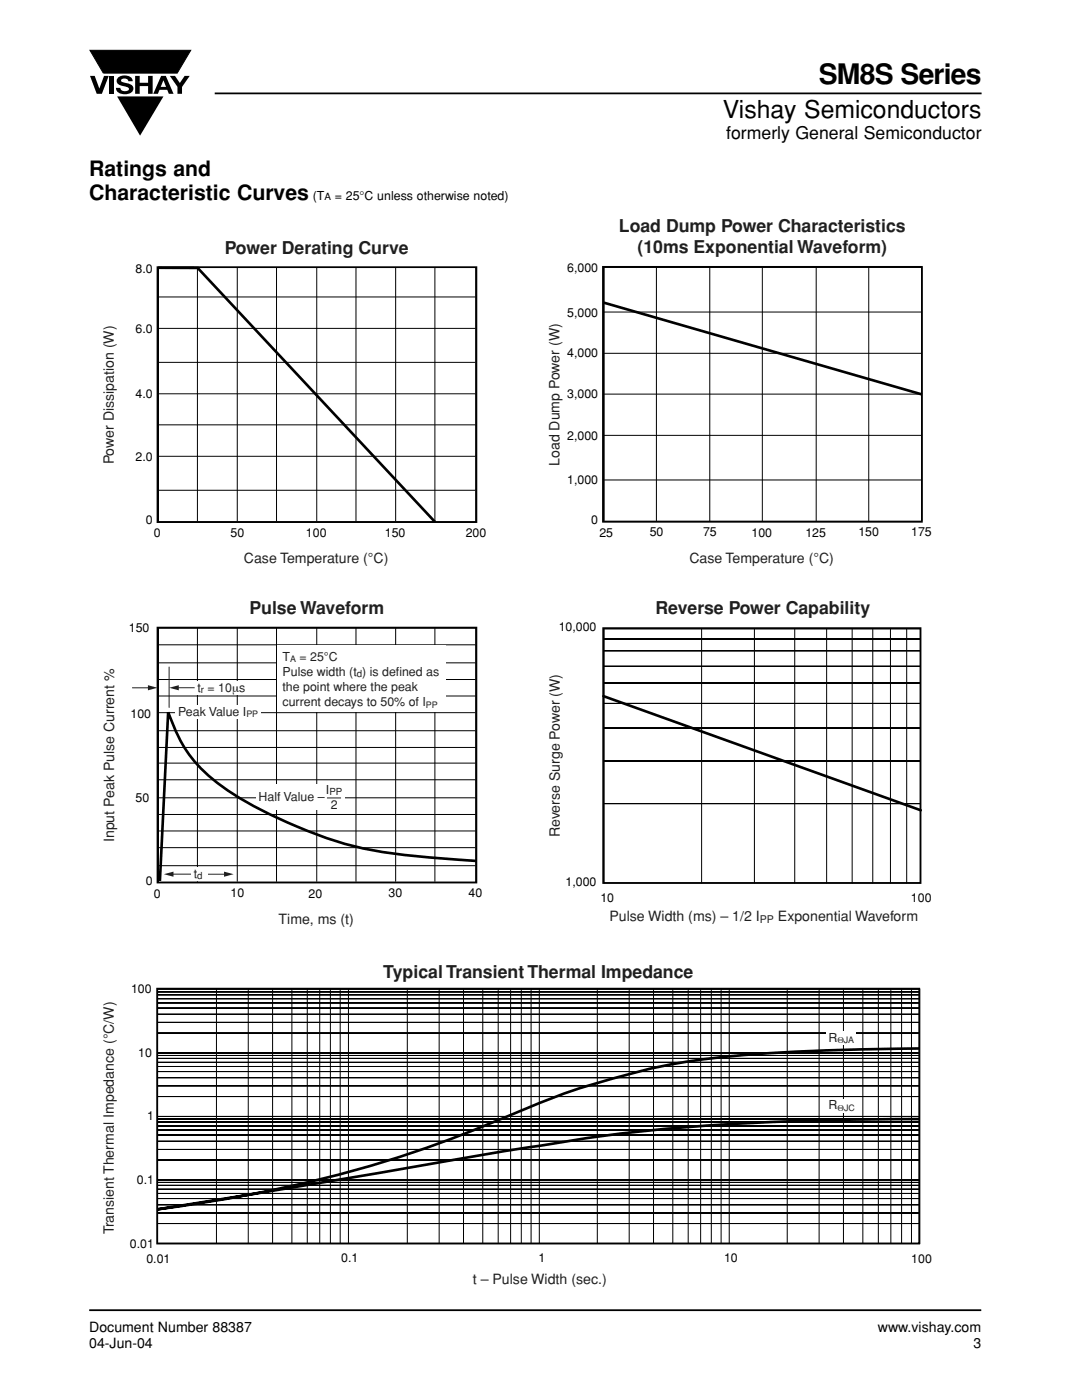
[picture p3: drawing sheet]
<svg xmlns="http://www.w3.org/2000/svg" width="216mm" height="279mm" viewBox="0 0 216 279" stroke-linecap="round" stroke-linejoin="round" font-family="sans-serif">
<g fill="#000">
<path d="M23.4 19.2h9.2l-4.7 7.9z"/>
<path d="M18 15.1h.9l.9 2.6 1-2.6h.9l-1.4 3.6h-1z" fill-rule="evenodd"/>
<path d="M23.6 15.4a2.09 2.09 0 0 1 2.8 .4l.1 .4h-.9a.78 .78 0 0 0-.7-.5 .78 .78 0 0 0-.7 .4l.2 .3 1 .2a1.07 1.07 0 0 1 1.2 1 1.07 1.07 0 0 1-1.1 1.2 1.72 1.72 0 0 1-2.4-1.3h.9a.96 .96 0 0 0 .8 .7 .96 .96 0 0 0 .9-.4 1.3 1.3 0 0 0-1.2-.6 1.03 1.03 0 0 1-1-.6 1.03 1.03 0 0 1 .1-1.2z" fill-rule="evenodd"/>
<path d="M27 15.1h.9v1.4h1.7v-1.4h.9v3.6h-.9v-1.5h-1.7v1.5h-.9z" fill-rule="evenodd"/>
<path d="M32.2 15.1l-1.6 3.6h.9l.3-.8h1.6l.3 .8h.9l-1.5-3.6zM32.6 16l.5 1.3h-1z" fill-rule="evenodd"/>
<path d="M33.9 15.1h1l1 1.5 .9-1.5h1.1l-1.6 2.3v1.3h-.9v-1.4z" fill-rule="evenodd"/>
</g>
<path d="M21.9 15.1h.9v3.6h-.9z" fill="#000"/>
<path d="M18 10h20.1l-2.7 4.6h-14.8z" fill-rule="evenodd" fill="#000" stroke="#000" stroke-width=".2"/>
<path d="M42.8 18.6h153.1M31.4 125.3h63.7v50.8h-63.7zM17.8 261.5h178" fill="none" stroke="#000" stroke-width=".35"/>
<g fill="none" stroke="#000" stroke-width=".2">
<path d="M31.4 59.3h63.5M31.4 53.4h63.5M31.6 53.4v50.6M39.4 53.4v50.6M47.3 53.4v50.6M55.2 53.4v50.6M63.2 53.4v50.6M71 53.4v50.6M78.9 53.4v50.6M86.8 53.4v50.6M94.9 53.4v50.6M31.4 72.3h63.5"/>
<path d="M31.4 65.5h63.5M31.4 78.6h63.5M31.4 84.8h63.5M31.4 97.8h63.5M31.4 91.1h63.5M31.4 104.1h63.5M31.4 125.4h63.5M31.4 132.3h63.5M31.4 138.9h63.5M31.4 128.7h63.5M31.4 135.6h63.5M31.6 125.3v50.7"/>
<path d="M39.4 125.3v50.7M47.3 125.3v50.7M55.2 125.3v50.7M63.2 125.3v50.7M71 125.3v50.7M78.9 125.3v50.7M86.8 125.3v50.7M94.9 125.3v50.7M120.4 125.5h63.2M120.4 136.3h63.2M120.4 133h63.2M120.4 129.9h63.2"/>
<path d="M120.4 127.5h63.2M120.5 125.3v51M140 125.3v51M150.5 125.3v51M158.6 125.3v51M164.9 125.3v51M170 125.3v51M174.1 125.3v51M177.7 125.3v51M180.9 125.3v51M183.6 125.3v51M31.4 152.3h63.5"/>
<path d="M31.4 149.2h63.5M31.4 159.2h63.5M31.4 155.6h63.5M31.4 145.8h63.5M31.4 142.2h63.5M120.4 151.8h63.2M120.4 145.3h63.2M120.4 140.4h63.2M31.4 165.8h63.5M31.4 172.8h63.5M31.4 162.5h63.5M31.4 169.2h63.5"/>
<path d="M31.4 176.1h63.5M120.4 160.4h63.2M120.4 176.2h63.2"/>
</g>
<path d="M55.4 128.8h33.5v13.2h-33.5z" fill="#fff"/>
<path d="M41.2 174.5h3.9" fill="none" stroke="#231f20" stroke-width=".2"/>
<path d="M44.7 174l1.9 .5-1.9 .5z" fill="#231f20"/>
<path d="M34.3 174.5h3.8" fill="none" stroke="#231f20" stroke-width=".2"/>
<path d="M32.7 174.5l1.9-.5v1z" fill="#231f20"/>
<path d="M35.3 137.3h3.5" fill="none" stroke="#231f20" stroke-width=".2"/>
<path d="M33.8 137.3l1.9-.6v1.1z" fill="#231f20"/>
<path d="M26.4 137.3h3.5" fill="none" stroke="#231f20" stroke-width=".2"/>
<path d="M29.5 136.7l1.9 .6-1.9 .5z" fill="#231f20"/>
<path d="M38.2 173h3.3v2.8h-3.3z" fill="#fff"/>
<path d="M33.7 133.1v8.2" fill="none" stroke="#231f20" stroke-width=".2"/>
<g fill="#fff">
<path d="M38.9 135.9h10.7v2.7h-10.7z"/>
<path d="M35.1 140.7h16.9v2.7h-16.9z"/>
<path d="M51.1 156.5h17.6v5.1h-17.6z"/>
</g>
<path d="M65.2 159.2h2.9" fill="none" stroke="#231f20" stroke-width=".2"/>
<path d="M31.4 53.3h63.7v50.9h-63.7zM120.3 53.3h63.7v50.8h-63.7zM120.4 125.4h63.3v50.8h-63.3z" fill="none" stroke="#000" stroke-width=".35"/>
<g fill="none" stroke="#000" stroke-width=".2">
<path d="M120.3 53.4h63.5M120.5 53.3v50.7M131 53.3v50.7M141.6 53.3v50.7M152.1 53.3v50.7M162.9 53.3v50.7M173.3 53.3v50.7M183.9 53.3v50.7M120.3 62.3h63.5M120.3 78.7h63.5M120.3 70.5h63.5M120.3 95.8h63.5"/>
<path d="M120.3 86.9h63.5M120.3 104h63.5M31.3 199.3h152.2M31.3 198.5h152.2M31.3 198h152.2M31.3 197.5h152.2M31.4 197.3v51M43.2 197.3v51M49.5 197.3v51M54.4 197.3v51M58.2 197.3v51M61.3 197.3v51"/>
<path d="M63.8 197.3v51M65.9 197.3v51M67.9 197.3v51M69.5 197.3v51M81.3 197.3v51M87.6 197.3v51M92.5 197.3v51M96.3 197.3v51M99.4 197.3v51M101.9 197.3v51M104 197.3v51M106 197.3v51"/>
<path d="M107.6 197.3v51M119.2 197.3v51M125.5 197.3v51M130.4 197.3v51M134.2 197.3v51M137.3 197.3v51M139.8 197.3v51M141.9 197.3v51M143.9 197.3v51M145.5 197.3v51M157.1 197.3v51M163.4 197.3v51"/>
<path d="M168.3 197.3v51M172.2 197.3v51M175.3 197.3v51M177.8 197.3v51M179.9 197.3v51M181.9 197.3v51M183.5 197.3v51M31.3 218.8h152.2M31.3 216.7h152.2M31.3 215.1h152.2M31.3 213.9h152.2M31.3 212.8h152.2"/>
<path d="M31.3 212h152.2M31.3 211.2h152.2M31.3 210.6h152.2M31.3 210.1h152.2M31.3 206.2h152.2M31.3 204h152.2M31.3 202.4h152.2M31.3 201.2h152.2M31.3 200.2h152.2M31.3 231.5h152.2M31.3 229.4h152.2M31.3 227.8h152.2"/>
<path d="M31.3 226.5h152.2M31.3 225.5h152.2M31.3 224.7h152.2M31.3 223.9h152.2M31.3 223.3h152.2M31.3 222.8h152.2M31.3 235.5h152.2M31.3 239.2h152.2M31.3 238.2h152.2M31.3 237.3h152.2M31.3 236.6h152.2M31.3 236h152.2"/>
<path d="M31.3 244.2h152.2M31.3 242.1h152.2M31.3 240.4h152.2M31.3 248.1h152.2"/>
</g>
<g fill="#fff">
<path d="M165 205.8h5.8v2.7h-5.8z"/>
<path d="M165.2 219.3h5.8v2.7h-5.8z"/>
</g>
<path d="M31.4 197.3h152v50.9h-152z" fill="none" stroke="#000" stroke-width=".35"/>
<path d="M31.5 53.4l7.9 .1 47.4 50.7M120.4 60.4l63.5 18.3M120.4 138.9l63.3 22.8M95 171.8a161.5 161.5 0 0 1-23-2.6 89.1 89.1 0 0 1-27.7-12.3 26.6 26.6 0 0 1-10.3-13.7l-.4-1-1.7 33.6M183.5 209.2a393.3 393.3 0 0 0-42.5 2.1 146.1 146.1 0 0 0-36.9 10.3 247.6 247.6 0 0 1-66.4 18.9l-6.3 .9 32.1-5.3 39.7-6.8a471.6 471.6 0 0 1 31.3-4.2 581.3 581.3 0 0 1 49-1.8" fill="none" stroke="#000" stroke-width=".53"/>
<text font-size="5.6" x="163.4" y="16.7">SM8S Series</text>
<text font-size="4.9" x="144.2" y="23.6">Vishay Semiconductors</text>
<g font-size="4.2">
<text x="17.8" y="35.1">Ratings and</text>
<text x="17.8" y="39.8">Characteristic Curves</text>
</g>
<text font-size="3.5" x="144.9" y="27.8">formerly General Semiconductor</text>
<g font-size="3.5" fill="#231f20">
<text x="123.5" y="46.3">Load Dump Power Characteristics</text>
<text x="44.9" y="50.7">Power Derating Curve</text>
<text x="127.2" y="50.5">(10ms Exponential Waveform)</text>
<text x="49.8" y="122.6">Pulse Waveform</text>
<text x="130.8" y="122.6">Reverse Power Capability</text>
<text x="76.4" y="195.1">Typical Transient Thermal Impedance</text>
</g>
<g font-size="2.8" fill="#231f20">
<text x="22.7" y="92.7" transform="rotate(-90 22.7 92.7)">Power Dissipation (W)</text>
<text x="111.7" y="93" transform="rotate(-90 111.7 93)">Load Dump Power (W)</text>
<text x="48.7" y="112.4">Case Temperature (°C)</text>
<text x="137.6" y="112.4">Case Temperature (°C)</text>
<text x="111.7" y="167" transform="rotate(-90 111.7 167)">Reverse Surge Power (W)</text>
<text x="22.8" y="168.1" transform="rotate(-90 22.8 168.1)">Input Peak Pulse Current %</text>
<text x="55.6" y="184.4">Time, ms (t)</text>
<text x="121.6" y="183.9">Pulse Width (ms) – 1/2 I</text>
<text x="155.2" y="183.9">Exponential Waveform</text>
<text x="22.7" y="246.4" transform="rotate(-90 22.7 246.4)">Transient Thermal Impedance (°C/W)</text>
<text x="94.4" y="256.2">t – Pulse Width (sec.)</text>
</g>
<g font-size="2.8">
<text x="17.8" y="265.9">Document Number 88387</text>
<text x="17.8" y="269">04-Jun-04</text>
<text x="175.2" y="265.9">www.vishay.com</text>
<text x="194.2" y="269">3</text>
</g>
<g font-size="2.5">
<text x="62.4" y="39.8">(T</text>
<text x="66.8" y="39.8">= 25°C unless otherwise noted)</text>
<text x="27" y="54.5">8.0</text>
<text x="113.2" y="54.3">6,000</text>
<text x="113.2" y="63.2">5,000</text>
<text x="27" y="66.4">6.0</text>
<text x="113.2" y="71.3">4,000</text>
<text x="27" y="79.5">4.0</text>
<text x="113.2" y="79.4">3,000</text>
<text x="113.2" y="87.8">2,000</text>
<text x="27" y="91.9">2.0</text>
<text x="113.2" y="96.6">1,000</text>
<text x="29.1" y="104.6">0</text>
<text x="30.7" y="107.2">0</text>
<text x="46" y="107.1">50</text>
<text x="61.1" y="107.2">100</text>
<text x="76.8" y="107.1">150</text>
<text x="92.9" y="107.1">200</text>
<text x="118" y="104.5">0</text>
<text x="119.6" y="107.2">25</text>
<text x="129.6" y="107.1">50</text>
<text x="140.3" y="107.1">75</text>
<text x="149.9" y="107.2">100</text>
<text x="160.7" y="107.2">125</text>
<text x="171.3" y="107.1">150</text>
<text x="181.8" y="107.1">175</text>
<text x="111.5" y="126">10,000</text>
<text x="25.7" y="126.2">150</text>
<text x="26" y="143.3">100</text>
<text x="27" y="160.1">50</text>
<text x="29.1" y="176.5">0</text>
<text x="30.7" y="179.2">0</text>
<text x="46" y="179.1">10</text>
<text x="61.6" y="179.2">20</text>
<text x="77.5" y="179.1">30</text>
<text x="93.5" y="179.1">40</text>
<text x="112.8" y="176.7">1,000</text>
<text x="119.8" y="180.1">10</text>
<text x="181.8" y="180.1">100</text>
<text x="26.2" y="198.2">100</text>
<text x="27.6" y="211">10</text>
<text x="29.3" y="223.6">1</text>
<text x="27.3" y="236.3">0.1</text>
<text x="25.9" y="249">0.01</text>
<text x="68.1" y="251.9">0.1</text>
<text x="107.5" y="251.9">1</text>
<text x="144.5" y="251.9">10</text>
<text x="29.2" y="252">0.01</text>
<text x="181.8" y="252">100</text>
</g>
<g font-size="2.5" fill="#231f20">
<text x="56.4" y="131.9">T</text>
<text x="59.8" y="131.9">= 25°C</text>
<text x="56.4" y="134.9">Pulse width (t</text>
<text x="56.4" y="137.9">the point where the peak</text>
<text x="72.3" y="134.9">) is defined as</text>
<text x="35.6" y="142.9">Peak Value I</text>
<text x="39.4" y="138.1">t</text>
<text x="41.4" y="138.1">= 10µ</text>
<text x="47.7" y="138.1">s</text>
<text x="56.4" y="140.9">current decays to 50% of I</text>
<text x="51.6" y="159.9">Half Value –</text>
<text x="65" y="158.5">I</text>
<text x="66" y="161.4">2</text>
<text x="38.7" y="175.3">t</text>
<text x="165.3" y="207.9">R</text>
<text x="165.3" y="221.3">R</text>
</g>
<text font-size="2.1" fill="#231f20" x="151.6" y="184.3">PP</text>
<text font-size="2" x="64.7" y="40">A</text>
<g font-size="1.9" fill="#231f20">
<text x="71.2" y="135">d</text>
<text x="40.1" y="138.3">r</text>
<text x="65.7" y="158.7">PP</text>
<text x="39.4" y="175.4">d</text>
</g>
<g font-size="1.8" fill="#231f20">
<text x="57.9" y="132.2">A</text>
<text x="49.2" y="143.1">PP</text>
<text x="85" y="141.2">PP</text>
<text x="167.1" y="208.2">Θ</text>
<text x="168.4" y="208.2">JA</text>
<text x="167.1" y="221.7">Θ</text>
<text x="168.4" y="221.7">JC</text>
</g>
</svg>
